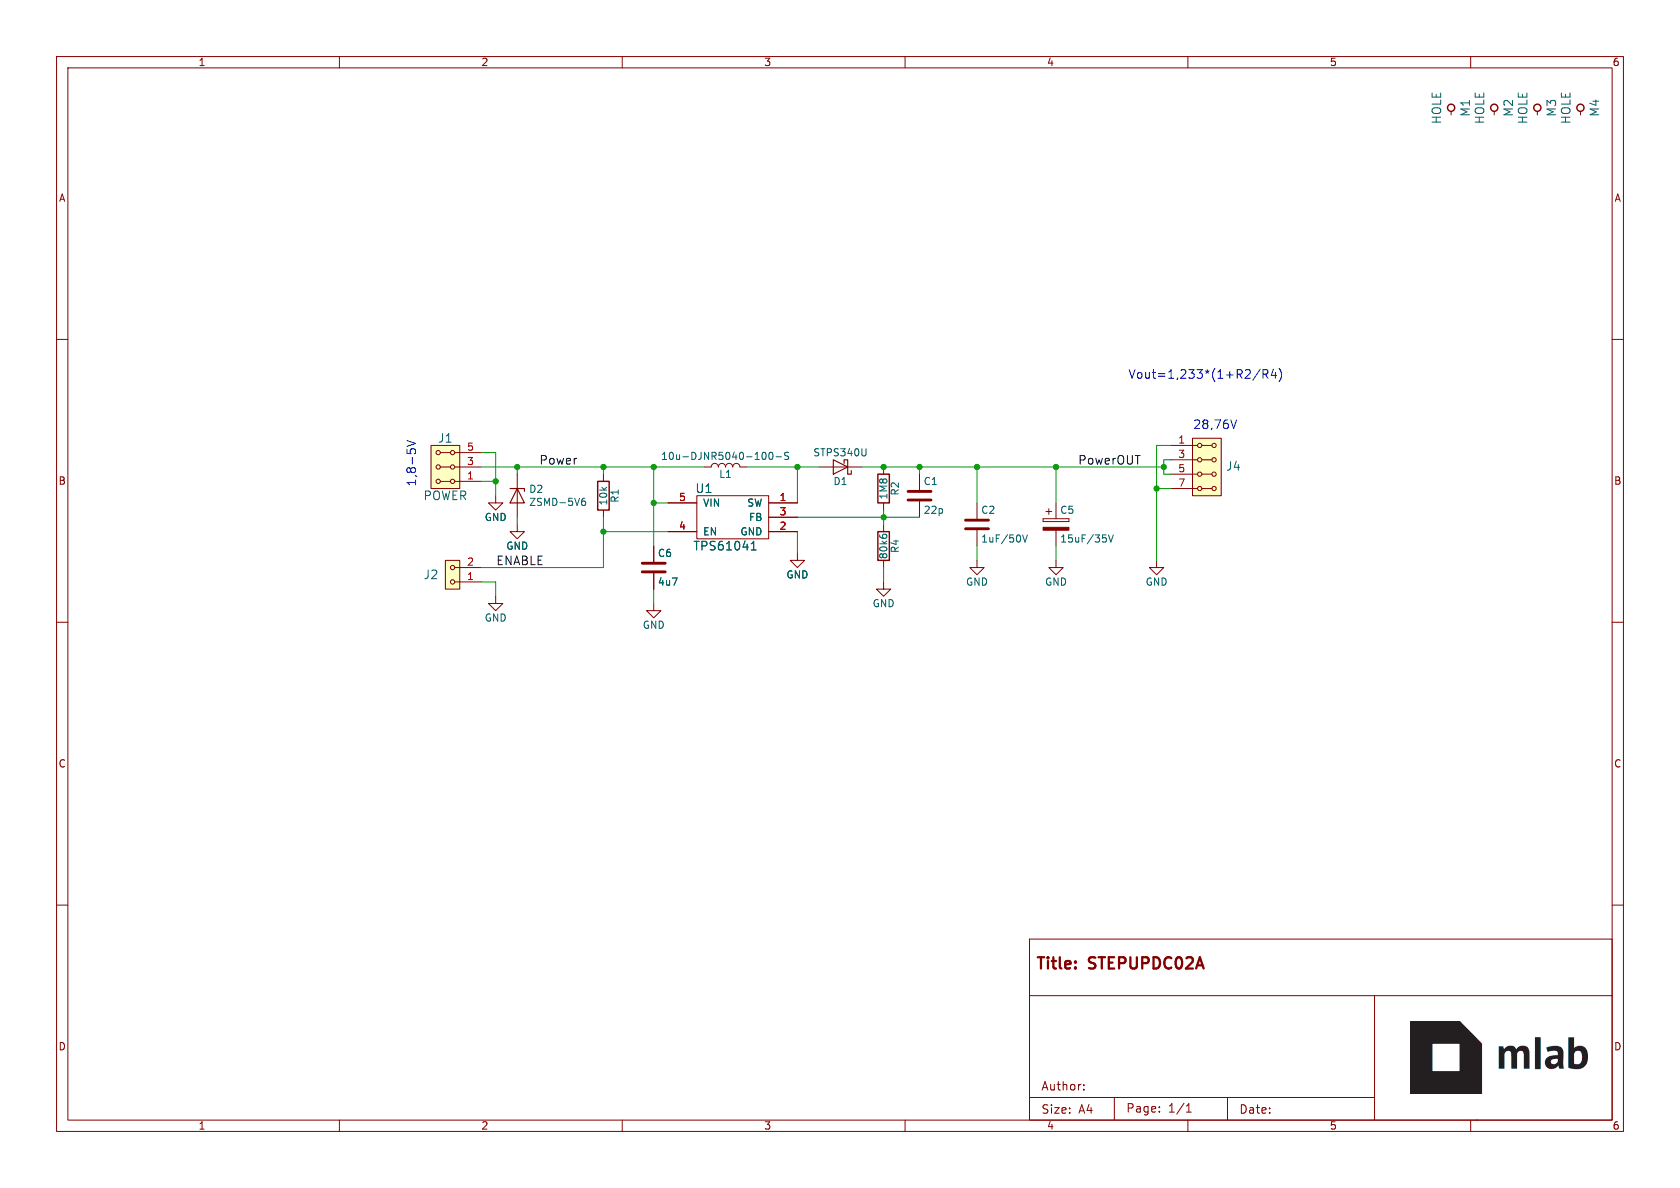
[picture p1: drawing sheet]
(kicad_sch (version 20211123) (generator eeschema)

 (paper "A4")

 (title_block
  (title "STEPUPDC02A"))

 (lib_symbols
  (symbol "MLAB_HEADER:HEADER_1x02" (pin_names (offset 1.016)) (in_bom yes) (on_board yes)
   (property "Reference" "J" (id 0) (at 0 -3.81 0) (effects (font (size 1.524 1.524))))
   (property "Value" "MLAB_HEADER_HEADER_1x02" (id 1) (at 0 3.81 0) (effects (font (size 1.524 1.524))))
   (property "Footprint" "" (id 2) (at 0 1.27 0) (effects (font (size 1.524 1.524))))
   (property "Datasheet" "" (id 3) (at 0 1.27 0) (effects (font (size 1.524 1.524))))
   (symbol "HEADER_1x02_0_1"
    (rectangle (start -1.27 2.54) (end 1.27 -2.54) (stroke (width 0) (type default) (color 0 0 0 0)) (fill (type background)))
    (circle (center 0 -1.27) (radius 0.381) (stroke (width 0) (type default) (color 0 0 0 0)) (fill (type none)))
    (polyline (pts (xy -1.27 -1.27) (xy -0.381 -1.27)) (stroke (width 0) (type default) (color 0 0 0 0)) (fill (type none)))
    (polyline (pts (xy -1.27 1.27) (xy -0.381 1.27)) (stroke (width 0) (type default) (color 0 0 0 0)) (fill (type none)))
    (circle (center 0 1.27) (radius 0.381) (stroke (width 0) (type default) (color 0 0 0 0)) (fill (type none))))
   (symbol "HEADER_1x02_1_1"
    (pin input line (at -5.08 1.27 0) (length 3.81) (name "~" (effects (font (size 1.27 1.27)))) (number "1" (effects (font (size 1.27 1.27)))))
    (pin input line (at -5.08 -1.27 0) (length 3.81) (name "~" (effects (font (size 1.27 1.27)))) (number "2" (effects (font (size 1.27 1.27)))))))
  (symbol "MLAB_HEADER:HEADER_2x04_PARALLEL" (pin_names (offset 1.016)) (in_bom yes) (on_board yes)
   (property "Reference" "J" (id 0) (at 0 -6.35 0) (effects (font (size 1.524 1.524))))
   (property "Value" "MLAB_HEADER_HEADER_2x04_PARALLEL" (id 1) (at 0 6.35 0) (effects (font (size 1.524 1.524))))
   (property "Footprint" "" (id 2) (at 0 3.81 0) (effects (font (size 1.524 1.524))))
   (property "Datasheet" "" (id 3) (at 0 3.81 0) (effects (font (size 1.524 1.524))))
   (symbol "HEADER_2x04_PARALLEL_0_1"
    (rectangle (start -2.54 5.08) (end 2.54 -5.08) (stroke (width 0) (type default) (color 0 0 0 0)) (fill (type background)))
    (circle (center -1.27 -3.81) (radius 0.381) (stroke (width 0) (type default) (color 0 0 0 0)) (fill (type none)))
    (circle (center -1.27 -1.27) (radius 0.381) (stroke (width 0) (type default) (color 0 0 0 0)) (fill (type none)))
    (circle (center -1.27 1.27) (radius 0.381) (stroke (width 0) (type default) (color 0 0 0 0)) (fill (type none)))
    (circle (center -1.27 3.81) (radius 0.381) (stroke (width 0) (type default) (color 0 0 0 0)) (fill (type none)))
    (polyline (pts (xy -1.651 -3.81) (xy -2.54 -3.81)) (stroke (width 0) (type default) (color 0 0 0 0)) (fill (type none)))
    (polyline (pts (xy -1.651 -1.27) (xy -2.54 -1.27)) (stroke (width 0) (type default) (color 0 0 0 0)) (fill (type none)))
    (polyline (pts (xy -1.651 1.27) (xy -2.54 1.27)) (stroke (width 0) (type default) (color 0 0 0 0)) (fill (type none)))
    (polyline (pts (xy -1.651 3.81) (xy -2.54 3.81)) (stroke (width 0) (type default) (color 0 0 0 0)) (fill (type none)))
    (polyline (pts (xy -0.889 -3.81) (xy 0.889 -3.81)) (stroke (width 0) (type default) (color 0 0 0 0)) (fill (type none)))
    (polyline (pts (xy -0.889 -1.27) (xy 0.889 -1.27)) (stroke (width 0) (type default) (color 0 0 0 0)) (fill (type none)))
    (polyline (pts (xy -0.889 1.27) (xy 0.889 1.27)) (stroke (width 0) (type default) (color 0 0 0 0)) (fill (type none)))
    (polyline (pts (xy -0.889 3.81) (xy 0.889 3.81)) (stroke (width 0) (type default) (color 0 0 0 0)) (fill (type none)))
    (circle (center 1.27 -3.81) (radius 0.381) (stroke (width 0) (type default) (color 0 0 0 0)) (fill (type none)))
    (circle (center 1.27 -1.27) (radius 0.381) (stroke (width 0) (type default) (color 0 0 0 0)) (fill (type none)))
    (circle (center 1.27 1.27) (radius 0.381) (stroke (width 0) (type default) (color 0 0 0 0)) (fill (type none)))
    (circle (center 1.27 3.81) (radius 0.381) (stroke (width 0) (type default) (color 0 0 0 0)) (fill (type none))))
   (symbol "HEADER_2x04_PARALLEL_1_1"
    (pin input line (at -6.35 3.81 0) (length 3.81) (name "~" (effects (font (size 1.27 1.27)))) (number "1" (effects (font (size 1.27 1.27)))))
    (pin input line (at -6.35 3.81 0) (length 3.81) hide (name "~" (effects (font (size 1.27 1.27)))) (number "2" (effects (font (size 1.27 1.27)))))
    (pin input line (at -6.35 1.27 0) (length 3.81) (name "~" (effects (font (size 1.27 1.27)))) (number "3" (effects (font (size 1.27 1.27)))))
    (pin input line (at -6.35 1.27 0) (length 3.81) hide (name "~" (effects (font (size 1.27 1.27)))) (number "4" (effects (font (size 1.27 1.27)))))
    (pin input line (at -6.35 -1.27 0) (length 3.81) (name "~" (effects (font (size 1.27 1.27)))) (number "5" (effects (font (size 1.27 1.27)))))
    (pin input line (at -6.35 -1.27 0) (length 3.81) hide (name "~" (effects (font (size 1.27 1.27)))) (number "6" (effects (font (size 1.27 1.27)))))
    (pin input line (at -6.35 -3.81 0) (length 3.81) (name "~" (effects (font (size 1.27 1.27)))) (number "7" (effects (font (size 1.27 1.27)))))
    (pin input line (at -6.35 -3.81 0) (length 3.81) hide (name "~" (effects (font (size 1.27 1.27)))) (number "8" (effects (font (size 1.27 1.27)))))))
  (symbol "STEPUPDC02A-rescue:HEADER_2x03_PARALLEL" (pin_names (offset 1.016)) (in_bom yes) (on_board yes)
   (property "Reference" "J" (id 0) (at 0 -5.08 0) (effects (font (size 1.524 1.524))))
   (property "Value" "HEADER_2x03_PARALLEL" (id 1) (at 0 5.08 0) (effects (font (size 1.524 1.524))))
   (property "Footprint" "" (id 2) (at 0 2.54 0) (effects (font (size 1.524 1.524))))
   (property "Datasheet" "" (id 3) (at 0 2.54 0) (effects (font (size 1.524 1.524))))
   (symbol "HEADER_2x03_PARALLEL_0_1"
    (rectangle (start -2.54 3.81) (end 2.54 -3.81) (stroke (width 0) (type default) (color 0 0 0 0)) (fill (type background)))
    (circle (center -1.27 -2.54) (radius 0.381) (stroke (width 0) (type default) (color 0 0 0 0)) (fill (type none)))
    (circle (center -1.27 0) (radius 0.381) (stroke (width 0) (type default) (color 0 0 0 0)) (fill (type none)))
    (circle (center -1.27 2.54) (radius 0.381) (stroke (width 0) (type default) (color 0 0 0 0)) (fill (type none)))
    (polyline (pts (xy -1.651 -2.54) (xy -2.54 -2.54)) (stroke (width 0) (type default) (color 0 0 0 0)) (fill (type none)))
    (polyline (pts (xy -1.651 0) (xy -2.54 0)) (stroke (width 0) (type default) (color 0 0 0 0)) (fill (type none)))
    (polyline (pts (xy -1.651 2.54) (xy -2.54 2.54)) (stroke (width 0) (type default) (color 0 0 0 0)) (fill (type none)))
    (polyline (pts (xy -0.889 -2.54) (xy 0.889 -2.54)) (stroke (width 0) (type default) (color 0 0 0 0)) (fill (type none)))
    (polyline (pts (xy -0.889 0) (xy 0.889 0)) (stroke (width 0) (type default) (color 0 0 0 0)) (fill (type none)))
    (polyline (pts (xy -0.889 2.54) (xy 0.889 2.54)) (stroke (width 0) (type default) (color 0 0 0 0)) (fill (type none)))
    (circle (center 1.27 -2.54) (radius 0.381) (stroke (width 0) (type default) (color 0 0 0 0)) (fill (type none)))
    (circle (center 1.27 0) (radius 0.381) (stroke (width 0) (type default) (color 0 0 0 0)) (fill (type none)))
    (circle (center 1.27 2.54) (radius 0.381) (stroke (width 0) (type default) (color 0 0 0 0)) (fill (type none))))
   (symbol "HEADER_2x03_PARALLEL_1_1"
    (pin input line (at -6.35 2.54 0) (length 3.81) (name "~" (effects (font (size 1.27 1.27)))) (number "1" (effects (font (size 1.27 1.27)))))
    (pin input line (at -6.35 2.54 0) (length 3.81) hide (name "~" (effects (font (size 1.27 1.27)))) (number "2" (effects (font (size 1.27 1.27)))))
    (pin input line (at -6.35 0 0) (length 3.81) (name "~" (effects (font (size 1.27 1.27)))) (number "3" (effects (font (size 1.27 1.27)))))
    (pin input line (at -6.35 0 0) (length 3.81) hide (name "~" (effects (font (size 1.27 1.27)))) (number "4" (effects (font (size 1.27 1.27)))))
    (pin input line (at -6.35 -2.54 0) (length 3.81) (name "~" (effects (font (size 1.27 1.27)))) (number "5" (effects (font (size 1.27 1.27)))))
    (pin input line (at -6.35 -2.54 0) (length 3.81) hide (name "~" (effects (font (size 1.27 1.27)))) (number "6" (effects (font (size 1.27 1.27)))))))
  (symbol "STEPUPDC02A-rescue:HOLE" (pin_numbers hide) (pin_names (offset 1.016) hide) (in_bom yes) (on_board yes)
   (property "Reference" "M" (id 0) (at 0 2.54 0) (effects (font (size 1.524 1.524))))
   (property "Value" "HOLE" (id 1) (at 0 -2.54 0) (effects (font (size 1.524 1.524))))
   (property "Footprint" "" (id 2) (at 0 0 0) (effects (font (size 1.524 1.524))))
   (property "Datasheet" "" (id 3) (at 0 0 0) (effects (font (size 1.524 1.524))))
   (symbol "HOLE_0_1"
    (circle (center 0 0) (radius 0.635) (stroke (width 0.254) (type default) (color 0 0 0 0)) (fill (type none))))
   (symbol "HOLE_1_1"
    (pin input line (at 1.27 0 180) (length 0.635) (name "~" (effects (font (size 1.27 1.27)))) (number "1" (effects (font (size 1.27 1.27)))))))
  (symbol "device:C" (pin_numbers hide) (pin_names (offset 0.254)) (in_bom yes) (on_board yes)
   (property "Reference" "C" (id 0) (at 0.635 2.54 0) (effects (font (size 1.27 1.27)) (justify left)))
   (property "Value" "device_C" (id 1) (at 0.635 -2.54 0) (effects (font (size 1.27 1.27)) (justify left)))
   (property "Footprint" "" (id 2) (at 0.9652 -3.81 0) (effects (font (size 1.27 1.27)) hide))
   (property "Datasheet" "" (id 3) (at 0 0 0) (effects (font (size 1.27 1.27)) hide))
   (symbol "C_0_1"
    (polyline (pts (xy -2.032 -0.762) (xy 2.032 -0.762)) (stroke (width 0.508) (type default) (color 0 0 0 0)) (fill (type none)))
    (polyline (pts (xy -2.032 0.762) (xy 2.032 0.762)) (stroke (width 0.508) (type default) (color 0 0 0 0)) (fill (type none))))
   (symbol "C_1_1"
    (pin passive line (at 0 3.81 270) (length 2.794) (name "~" (effects (font (size 1.27 1.27)))) (number "1" (effects (font (size 1.27 1.27)))))
    (pin passive line (at 0 -3.81 90) (length 2.794) (name "~" (effects (font (size 1.27 1.27)))) (number "2" (effects (font (size 1.27 1.27)))))))
  (symbol "device:CP" (pin_numbers hide) (pin_names (offset 0.254)) (in_bom yes) (on_board yes)
   (property "Reference" "C" (id 0) (at 0.635 2.54 0) (effects (font (size 1.27 1.27)) (justify left)))
   (property "Value" "device_CP" (id 1) (at 0.635 -2.54 0) (effects (font (size 1.27 1.27)) (justify left)))
   (property "Footprint" "" (id 2) (at 0.9652 -3.81 0) (effects (font (size 1.27 1.27)) hide))
   (property "Datasheet" "" (id 3) (at 0 0 0) (effects (font (size 1.27 1.27)) hide))
   (symbol "CP_0_1"
    (rectangle (start -2.286 0.508) (end -2.286 1.016) (stroke (width 0) (type default) (color 0 0 0 0)) (fill (type none)))
    (rectangle (start -2.286 0.508) (end 2.286 0.508) (stroke (width 0) (type default) (color 0 0 0 0)) (fill (type none)))
    (polyline (pts (xy -1.778 2.286) (xy -0.762 2.286)) (stroke (width 0) (type default) (color 0 0 0 0)) (fill (type none)))
    (polyline (pts (xy -1.27 2.794) (xy -1.27 1.778)) (stroke (width 0) (type default) (color 0 0 0 0)) (fill (type none)))
    (rectangle (start 2.286 -0.508) (end -2.286 -1.016) (stroke (width 0) (type default) (color 0 0 0 0)) (fill (type outline)))
    (rectangle (start 2.286 1.016) (end -2.286 1.016) (stroke (width 0) (type default) (color 0 0 0 0)) (fill (type none)))
    (rectangle (start 2.286 1.016) (end 2.286 0.508) (stroke (width 0) (type default) (color 0 0 0 0)) (fill (type none))))
   (symbol "CP_1_1"
    (pin passive line (at 0 3.81 270) (length 2.794) (name "~" (effects (font (size 1.27 1.27)))) (number "1" (effects (font (size 1.27 1.27)))))
    (pin passive line (at 0 -3.81 90) (length 2.794) (name "~" (effects (font (size 1.27 1.27)))) (number "2" (effects (font (size 1.27 1.27)))))))
  (symbol "device:D_Schottky" (pin_numbers hide) (pin_names (offset 1.016) hide) (in_bom yes) (on_board yes)
   (property "Reference" "D" (id 0) (at 0 2.54 0) (effects (font (size 1.27 1.27))))
   (property "Value" "device_D_Schottky" (id 1) (at 0 -2.54 0) (effects (font (size 1.27 1.27))))
   (property "Footprint" "" (id 2) (at 0 0 0) (effects (font (size 1.27 1.27)) hide))
   (property "Datasheet" "" (id 3) (at 0 0 0) (effects (font (size 1.27 1.27)) hide))
   (symbol "D_Schottky_0_1"
    (polyline (pts (xy 1.27 0) (xy -1.27 0)) (stroke (width 0) (type default) (color 0 0 0 0)) (fill (type none)))
    (polyline (pts (xy 1.27 1.27) (xy 1.27 -1.27) (xy -1.27 0) (xy 1.27 1.27)) (stroke (width 0.2032) (type default) (color 0 0 0 0)) (fill (type none)))
    (polyline (pts (xy -1.905 0.635) (xy -1.905 1.27) (xy -1.27 1.27) (xy -1.27 -1.27) (xy -0.635 -1.27) (xy -0.635 -0.635)) (stroke (width 0.2032) (type default) (color 0 0 0 0)) (fill (type none))))
   (symbol "D_Schottky_1_1"
    (pin passive line (at -3.81 0 0) (length 2.54) (name "K" (effects (font (size 1.27 1.27)))) (number "1" (effects (font (size 1.27 1.27)))))
    (pin passive line (at 3.81 0 180) (length 2.54) (name "A" (effects (font (size 1.27 1.27)))) (number "2" (effects (font (size 1.27 1.27)))))))
  (symbol "device:D_Zener" (pin_numbers hide) (pin_names (offset 1.016) hide) (in_bom yes) (on_board yes)
   (property "Reference" "D" (id 0) (at 0 2.54 0) (effects (font (size 1.27 1.27))))
   (property "Value" "device_D_Zener" (id 1) (at 0 -2.54 0) (effects (font (size 1.27 1.27))))
   (property "Footprint" "" (id 2) (at 0 0 0) (effects (font (size 1.27 1.27)) hide))
   (property "Datasheet" "" (id 3) (at 0 0 0) (effects (font (size 1.27 1.27)) hide))
   (symbol "D_Zener_0_1"
    (polyline (pts (xy 1.27 0) (xy -1.27 0)) (stroke (width 0) (type default) (color 0 0 0 0)) (fill (type none)))
    (polyline (pts (xy -1.27 -1.27) (xy -1.27 1.27) (xy -0.762 1.27)) (stroke (width 0.2032) (type default) (color 0 0 0 0)) (fill (type none)))
    (polyline (pts (xy 1.27 -1.27) (xy 1.27 1.27) (xy -1.27 0) (xy 1.27 -1.27)) (stroke (width 0.2032) (type default) (color 0 0 0 0)) (fill (type none))))
   (symbol "D_Zener_1_1"
    (pin passive line (at -3.81 0 0) (length 2.54) (name "K" (effects (font (size 1.27 1.27)))) (number "1" (effects (font (size 1.27 1.27)))))
    (pin passive line (at 3.81 0 180) (length 2.54) (name "A" (effects (font (size 1.27 1.27)))) (number "2" (effects (font (size 1.27 1.27)))))))
  (symbol "device:L" (pin_numbers hide) (pin_names (offset 1.016) hide) (in_bom yes) (on_board yes)
   (property "Reference" "L" (id 0) (at -1.27 0 90) (effects (font (size 1.27 1.27))))
   (property "Value" "device_L" (id 1) (at 1.905 0 90) (effects (font (size 1.27 1.27))))
   (property "Footprint" "" (id 2) (at 0 0 0) (effects (font (size 1.27 1.27)) hide))
   (property "Datasheet" "" (id 3) (at 0 0 0) (effects (font (size 1.27 1.27)) hide))
   (symbol "L_0_1"
    (arc (start 0 -2.54) (mid 0.635 -1.905) (end 0 -1.27) (stroke (width 0) (type default) (color 0 0 0 0)) (fill (type none)))
    (arc (start 0 -1.27) (mid 0.635 -0.635) (end 0 0) (stroke (width 0) (type default) (color 0 0 0 0)) (fill (type none)))
    (arc (start 0 0) (mid 0.635 0.635) (end 0 1.27) (stroke (width 0) (type default) (color 0 0 0 0)) (fill (type none)))
    (arc (start 0 1.27) (mid 0.635 1.905) (end 0 2.54) (stroke (width 0) (type default) (color 0 0 0 0)) (fill (type none))))
   (symbol "L_1_1"
    (pin passive line (at 0 3.81 270) (length 1.27) (name "1" (effects (font (size 1.27 1.27)))) (number "1" (effects (font (size 1.27 1.27)))))
    (pin passive line (at 0 -3.81 90) (length 1.27) (name "2" (effects (font (size 1.27 1.27)))) (number "2" (effects (font (size 1.27 1.27)))))))
  (symbol "device:R" (pin_numbers hide) (pin_names (offset 0)) (in_bom yes) (on_board yes)
   (property "Reference" "R" (id 0) (at 2.032 0 90) (effects (font (size 1.27 1.27))))
   (property "Value" "device_R" (id 1) (at 0 0 90) (effects (font (size 1.27 1.27))))
   (property "Footprint" "" (id 2) (at -1.778 0 90) (effects (font (size 1.27 1.27)) hide))
   (property "Datasheet" "" (id 3) (at 0 0 0) (effects (font (size 1.27 1.27)) hide))
   (symbol "R_0_1"
    (rectangle (start -1.016 -2.54) (end 1.016 2.54) (stroke (width 0.254) (type default) (color 0 0 0 0)) (fill (type none))))
   (symbol "R_1_1"
    (pin passive line (at 0 3.81 270) (length 1.27) (name "~" (effects (font (size 1.27 1.27)))) (number "1" (effects (font (size 1.27 1.27)))))
    (pin passive line (at 0 -3.81 90) (length 1.27) (name "~" (effects (font (size 1.27 1.27)))) (number "2" (effects (font (size 1.27 1.27)))))))
  (symbol "power1:GND" (power) (pin_names (offset 0)) (in_bom yes) (on_board yes)
   (property "Reference" "#PWR" (id 0) (at 0 -6.35 0) (effects (font (size 1.27 1.27)) hide))
   (property "Value" "power1_GND" (id 1) (at 0 -3.81 0) (effects (font (size 1.27 1.27))))
   (property "Footprint" "" (id 2) (at 0 0 0) (effects (font (size 1.27 1.27)) hide))
   (property "Datasheet" "" (id 3) (at 0 0 0) (effects (font (size 1.27 1.27)) hide))
   (symbol "GND_0_1"
    (polyline (pts (xy 0 0) (xy 0 -1.27) (xy 1.27 -1.27) (xy 0 -2.54) (xy -1.27 -1.27) (xy 0 -1.27)) (stroke (width 0) (type default) (color 0 0 0 0)) (fill (type none))))
   (symbol "GND_1_1"
    (pin power_in line (at 0 0 270) (length 0) hide (name "GND" (effects (font (size 1.27 1.27)))) (number "1" (effects (font (size 1.27 1.27)))))))
  (symbol "tps6104:TPS6104" (pin_names (offset 1.016)) (in_bom yes) (on_board yes)
   (property "Reference" "U" (id 0) (at -5.08 5.08 0) (effects (font (size 1.524 1.524))))
   (property "Value" "TPS6104" (id 1) (at -1.27 -5.08 0) (effects (font (size 1.524 1.524))))
   (property "Footprint" "" (id 2) (at 0 -1.27 0) (effects (font (size 1.524 1.524)) hide))
   (property "Datasheet" "" (id 3) (at 0 -1.27 0) (effects (font (size 1.524 1.524)) hide))
   (symbol "TPS6104_0_1"
    (rectangle (start -6.35 3.81) (end 6.35 -3.81) (stroke (width 0) (type default) (color 0 0 0 0)) (fill (type none))))
   (symbol "TPS6104_1_1"
    (pin bidirectional line (at 11.43 2.54 180) (length 5.08) (name "SW" (effects (font (size 1.27 1.27)))) (number "1" (effects (font (size 1.27 1.27)))))
    (pin power_in line (at 11.43 -2.54 180) (length 5.08) (name "GND" (effects (font (size 1.27 1.27)))) (number "2" (effects (font (size 1.27 1.27)))))
    (pin bidirectional line (at 11.43 0 180) (length 5.08) (name "FB" (effects (font (size 1.27 1.27)))) (number "3" (effects (font (size 1.27 1.27)))))
    (pin bidirectional line (at -11.43 -2.54 0) (length 5.08) (name "EN" (effects (font (size 1.27 1.27)))) (number "4" (effects (font (size 1.27 1.27)))))
    (pin power_in line (at -11.43 2.54 0) (length 5.08) (name "VIN" (effects (font (size 1.27 1.27)))) (number "5" (effects (font (size 1.27 1.27))))))))

 (junction (at 140.97 82.55) (diameter 0) (color 0 0 0 0))
 (junction (at 91.44 82.55) (diameter 0) (color 0 0 0 0))
 (junction (at 115.57 82.55) (diameter 0) (color 0 0 0 0))
 (junction (at 162.56 82.55) (diameter 0) (color 0 0 0 0))
 (junction (at 205.74 82.55) (diameter 0) (color 0 0 0 0))
 (junction (at 156.21 91.44) (diameter 0) (color 0 0 0 0))
 (junction (at 87.63 85.09) (diameter 0) (color 0 0 0 0))
 (junction (at 172.72 82.55) (diameter 0) (color 0 0 0 0))
 (junction (at 115.57 88.9) (diameter 0) (color 0 0 0 0))
 (junction (at 204.47 86.36) (diameter 0) (color 0 0 0 0))
 (junction (at 156.21 82.55) (diameter 0) (color 0 0 0 0))
 (junction (at 106.68 93.98) (diameter 0) (color 0 0 0 0))
 (junction (at 186.69 82.55) (diameter 0) (color 0 0 0 0))
 (junction (at 106.68 82.55) (diameter 0) (color 0 0 0 0))

 (wire (pts (xy 186.69 82.55) (xy 205.74 82.55)) (stroke (width 0) (type default) (color 0 0 0 0)))
 (wire (pts (xy 205.74 82.55) (xy 205.74 83.82)) (stroke (width 0) (type default) (color 0 0 0 0)))
 (wire (pts (xy 115.57 106.68) (xy 115.57 104.14)) (stroke (width 0) (type default) (color 0 0 0 0)))
 (wire (pts (xy 186.69 82.55) (xy 186.69 88.9)) (stroke (width 0) (type default) (color 0 0 0 0)))
 (wire (pts (xy 172.72 82.55) (xy 172.72 88.9)) (stroke (width 0) (type default) (color 0 0 0 0)))
 (wire (pts (xy 132.08 82.55) (xy 140.97 82.55)) (stroke (width 0) (type default) (color 0 0 0 0)))
 (wire (pts (xy 87.63 85.09) (xy 87.63 87.63)) (stroke (width 0) (type default) (color 0 0 0 0)))
 (wire (pts (xy 87.63 80.01) (xy 87.63 85.09)) (stroke (width 0) (type default) (color 0 0 0 0)))
 (wire (pts (xy 115.57 88.9) (xy 115.57 96.52)) (stroke (width 0) (type default) (color 0 0 0 0)))
 (wire (pts (xy 156.21 91.44) (xy 156.21 92.71)) (stroke (width 0) (type default) (color 0 0 0 0)))
 (wire (pts (xy 140.97 97.79) (xy 140.97 93.98)) (stroke (width 0) (type default) (color 0 0 0 0)))
 (wire (pts (xy 204.47 78.74) (xy 204.47 86.36)) (stroke (width 0) (type default) (color 0 0 0 0)))
 (wire (pts (xy 91.44 82.55) (xy 106.68 82.55)) (stroke (width 0) (type default) (color 0 0 0 0)))
 (wire (pts (xy 115.57 88.9) (xy 118.11 88.9)) (stroke (width 0) (type default) (color 0 0 0 0)))
 (wire (pts (xy 162.56 82.55) (xy 162.56 83.82)) (stroke (width 0) (type default) (color 0 0 0 0)))
 (wire (pts (xy 140.97 82.55) (xy 144.78 82.55)) (stroke (width 0) (type default) (color 0 0 0 0)))
 (wire (pts (xy 91.44 91.44) (xy 91.44 92.71)) (stroke (width 0) (type default) (color 0 0 0 0)))
 (wire (pts (xy 207.01 81.28) (xy 205.74 81.28)) (stroke (width 0) (type default) (color 0 0 0 0)))
 (wire (pts (xy 204.47 86.36) (xy 204.47 99.06)) (stroke (width 0) (type default) (color 0 0 0 0)))
 (wire (pts (xy 205.74 83.82) (xy 207.01 83.82)) (stroke (width 0) (type default) (color 0 0 0 0)))
 (wire (pts (xy 115.57 82.55) (xy 115.57 88.9)) (stroke (width 0) (type default) (color 0 0 0 0)))
 (wire (pts (xy 118.11 93.98) (xy 106.68 93.98)) (stroke (width 0) (type default) (color 0 0 0 0)))
 (wire (pts (xy 207.01 86.36) (xy 204.47 86.36)) (stroke (width 0) (type default) (color 0 0 0 0)))
 (wire (pts (xy 87.63 80.01) (xy 85.09 80.01)) (stroke (width 0) (type default) (color 0 0 0 0)))
 (wire (pts (xy 87.63 102.87) (xy 87.63 105.41)) (stroke (width 0) (type default) (color 0 0 0 0)))
 (wire (pts (xy 156.21 82.55) (xy 162.56 82.55)) (stroke (width 0) (type default) (color 0 0 0 0)))
 (wire (pts (xy 186.69 99.06) (xy 186.69 96.52)) (stroke (width 0) (type default) (color 0 0 0 0)))
 (wire (pts (xy 140.97 91.44) (xy 156.21 91.44)) (stroke (width 0) (type default) (color 0 0 0 0)))
 (wire (pts (xy 85.09 100.33) (xy 106.68 100.33)) (stroke (width 0) (type default) (color 0 0 0 0)))
 (wire (pts (xy 156.21 91.44) (xy 162.56 91.44)) (stroke (width 0) (type default) (color 0 0 0 0)))
 (wire (pts (xy 207.01 78.74) (xy 204.47 78.74)) (stroke (width 0) (type default) (color 0 0 0 0)))
 (wire (pts (xy 87.63 85.09) (xy 85.09 85.09)) (stroke (width 0) (type default) (color 0 0 0 0)))
 (wire (pts (xy 156.21 102.87) (xy 156.21 100.33)) (stroke (width 0) (type default) (color 0 0 0 0)))
 (wire (pts (xy 106.68 82.55) (xy 106.68 83.82)) (stroke (width 0) (type default) (color 0 0 0 0)))
 (wire (pts (xy 156.21 90.17) (xy 156.21 91.44)) (stroke (width 0) (type default) (color 0 0 0 0)))
 (wire (pts (xy 85.09 102.87) (xy 87.63 102.87)) (stroke (width 0) (type default) (color 0 0 0 0)))
 (wire (pts (xy 172.72 82.55) (xy 186.69 82.55)) (stroke (width 0) (type default) (color 0 0 0 0)))
 (wire (pts (xy 124.46 82.55) (xy 115.57 82.55)) (stroke (width 0) (type default) (color 0 0 0 0)))
 (wire (pts (xy 106.68 91.44) (xy 106.68 93.98)) (stroke (width 0) (type default) (color 0 0 0 0)))
 (wire (pts (xy 205.74 81.28) (xy 205.74 82.55)) (stroke (width 0) (type default) (color 0 0 0 0)))
 (wire (pts (xy 172.72 96.52) (xy 172.72 99.06)) (stroke (width 0) (type default) (color 0 0 0 0)))
 (wire (pts (xy 162.56 82.55) (xy 172.72 82.55)) (stroke (width 0) (type default) (color 0 0 0 0)))
 (wire (pts (xy 106.68 93.98) (xy 106.68 100.33)) (stroke (width 0) (type default) (color 0 0 0 0)))
 (wire (pts (xy 85.09 82.55) (xy 91.44 82.55)) (stroke (width 0) (type default) (color 0 0 0 0)))
 (wire (pts (xy 106.68 82.55) (xy 115.57 82.55)) (stroke (width 0) (type default) (color 0 0 0 0)))
 (wire (pts (xy 152.4 82.55) (xy 156.21 82.55)) (stroke (width 0) (type default) (color 0 0 0 0)))
 (wire (pts (xy 91.44 83.82) (xy 91.44 82.55)) (stroke (width 0) (type default) (color 0 0 0 0)))
 (wire (pts (xy 140.97 88.9) (xy 140.97 82.55)) (stroke (width 0) (type default) (color 0 0 0 0)))

 (text "Vout=1,233*(1+R2/R4)" (at 199.39 67.31 0) (effects (font (size 1.524 1.524)) (justify left bottom)))
 (text "28,76V" (at 210.82 76.2 0) (effects (font (size 1.524 1.524)) (justify left bottom)))
 (text "1,8-5V" (at 73.66 86.36 90) (effects (font (size 1.524 1.524)) (justify left bottom)))

 (label "ENABLE" (at 87.63 100.33 0) (effects (font (size 1.524 1.524)) (justify left bottom)))
 (label "Power" (at 95.25 82.55 0) (effects (font (size 1.524 1.524)) (justify left bottom)))
 (label "PowerOUT" (at 190.5 82.55 0) (effects (font (size 1.524 1.524)) (justify left bottom)))

 (symbol (lib_id "STEPUPDC02A-rescue:HEADER_2x03_PARALLEL") (at 78.74 82.55 180) (unit 1) (in_bom yes) (on_board yes)
  (property "Reference" "J1" (id 0) (at 78.74 77.47 0) (effects (font (size 1.524 1.524))))
  (property "Value" "POWER" (id 1) (at 78.74 87.63 0) (effects (font (size 1.524 1.524))))
  (property "Footprint" "Mlab_Pin_Headers:Straight_2x03" (id 2) (at 78.74 85.09 0) (effects (font (size 1.524 1.524)) hide))
  (property "Datasheet" "" (id 3) (at 78.74 85.09 0) (effects (font (size 1.524 1.524)))) (pin "1") (pin "2") (pin "3") (pin "4") (pin "5") (pin "6"))

 (symbol (lib_id "power1:GND") (at 87.63 87.63 0) (unit 1) (in_bom yes) (on_board yes)
  (property "Reference" "#PWR03" (id 0) (at 87.63 93.98 0) (effects (font (size 1.27 1.27)) hide))
  (property "Value" "GND" (id 1) (at 87.63 91.44 0))
  (property "Footprint" "" (id 2) (at 87.63 87.63 0))
  (property "Datasheet" "" (id 3) (at 87.63 87.63 0)) (pin "1"))

 (symbol (lib_id "tps6104:TPS6104") (at 129.54 91.44 0) (unit 1) (in_bom yes) (on_board yes)
  (property "Reference" "U1" (id 0) (at 124.46 86.36 0) (effects (font (size 1.524 1.524))))
  (property "Value" "TPS61041" (id 1) (at 128.27 96.52 0) (effects (font (size 1.524 1.524))))
  (property "Footprint" "Package_TO_SOT_SMD:SOT-23-5_HandSoldering" (id 2) (at 129.54 92.71 0) (effects (font (size 1.524 1.524)) hide))
  (property "Datasheet" "" (id 3) (at 129.54 92.71 0) (effects (font (size 1.524 1.524)) hide))
  (property "UST_ID" "5c70984612875079b91f8a0e" (id 4) (at 129.54 91.44 0) (effects (font (size 1.27 1.27)) hide)) (pin "1") (pin "2") (pin "3") (pin "4") (pin "5"))

 (symbol (lib_id "device:C") (at 115.57 100.33 0) (unit 1) (in_bom yes) (on_board yes)
  (property "Reference" "C6" (id 0) (at 116.205 97.79 0) (effects (font (size 1.27 1.27)) (justify left)))
  (property "Value" "4u7" (id 1) (at 116.205 102.87 0) (effects (font (size 1.27 1.27)) (justify left)))
  (property "Footprint" "Mlab_R:SMD-0805" (id 2) (at 116.5352 104.14 0) (effects (font (size 1.27 1.27)) hide))
  (property "Datasheet" "" (id 3) (at 115.57 100.33 0))
  (property "UST_ID" "5c70984712875079b91f8b52" (id 4) (at 115.57 100.33 0) (effects (font (size 1.27 1.27)) hide)) (pin "1") (pin "2"))

 (symbol (lib_id "power1:GND") (at 115.57 106.68 0) (unit 1) (in_bom yes) (on_board yes)
  (property "Reference" "#PWR018" (id 0) (at 115.57 113.03 0) (effects (font (size 1.27 1.27)) hide))
  (property "Value" "GND" (id 1) (at 115.57 110.49 0))
  (property "Footprint" "" (id 2) (at 115.57 106.68 0))
  (property "Datasheet" "" (id 3) (at 115.57 106.68 0)) (pin "1"))

 (symbol (lib_id "power1:GND") (at 140.97 97.79 0) (unit 1) (in_bom yes) (on_board yes)
  (property "Reference" "#PWR019" (id 0) (at 140.97 104.14 0) (effects (font (size 1.27 1.27)) hide))
  (property "Value" "GND" (id 1) (at 140.97 101.6 0))
  (property "Footprint" "" (id 2) (at 140.97 97.79 0))
  (property "Datasheet" "" (id 3) (at 140.97 97.79 0)) (pin "1"))

 (symbol (lib_id "device:L") (at 128.27 82.55 90) (unit 1) (in_bom yes) (on_board yes)
  (property "Reference" "L1" (id 0) (at 128.27 83.82 90))
  (property "Value" "10u-DJNR5040-100-S" (id 1) (at 128.27 80.645 90))
  (property "Footprint" "Mlab_L:DJNR5040" (id 2) (at 128.27 82.55 0) (effects (font (size 1.27 1.27)) hide))
  (property "Datasheet" "" (id 3) (at 128.27 82.55 0))
  (property "UST_ID" "5c70984412875079b91f882a" (id 4) (at 128.27 82.55 90) (effects (font (size 1.27 1.27)) hide)) (pin "1") (pin "2"))

 (symbol (lib_id "device:D_Schottky") (at 148.59 82.55 180) (unit 1) (in_bom yes) (on_board yes)
  (property "Reference" "D1" (id 0) (at 148.59 85.09 0))
  (property "Value" "STPS340U" (id 1) (at 148.59 80.01 0))
  (property "Footprint" "Diode_SMD:D_SMB" (id 2) (at 148.59 82.55 0) (effects (font (size 1.27 1.27)) hide))
  (property "Datasheet" "" (id 3) (at 148.59 82.55 0))
  (property "UST_ID" "5c70984512875079b91f88ba" (id 4) (at 148.59 82.55 0) (effects (font (size 1.27 1.27)) hide)) (pin "1") (pin "2"))

 (symbol (lib_id "device:R") (at 156.21 86.36 0) (unit 1) (in_bom yes) (on_board yes)
  (property "Reference" "R2" (id 0) (at 158.242 86.36 90))
  (property "Value" "1M8" (id 1) (at 156.21 86.36 90))
  (property "Footprint" "Mlab_R:SMD-0805" (id 2) (at 154.432 86.36 90) (effects (font (size 1.27 1.27)) hide))
  (property "Datasheet" "" (id 3) (at 156.21 86.36 0))
  (property "UST_ID" "5c70984712875079b91f8aab" (id 4) (at 156.21 86.36 90) (effects (font (size 1.27 1.27)) hide)) (pin "1") (pin "2"))

 (symbol (lib_id "device:R") (at 156.21 96.52 0) (unit 1) (in_bom yes) (on_board yes)
  (property "Reference" "R4" (id 0) (at 158.242 96.52 90))
  (property "Value" "80k6" (id 1) (at 156.21 96.52 90))
  (property "Footprint" "Mlab_R:SMD-0805" (id 2) (at 154.432 96.52 90) (effects (font (size 1.27 1.27)) hide))
  (property "Datasheet" "" (id 3) (at 156.21 96.52 0))
  (property "UST_ID" "5cb467d31287500e61c242d2" (id 4) (at 156.21 96.52 90) (effects (font (size 1.27 1.27)) hide)) (pin "1") (pin "2"))

 (symbol (lib_id "power1:GND") (at 156.21 102.87 0) (unit 1) (in_bom yes) (on_board yes)
  (property "Reference" "#PWR020" (id 0) (at 156.21 109.22 0) (effects (font (size 1.27 1.27)) hide))
  (property "Value" "GND" (id 1) (at 156.21 106.68 0))
  (property "Footprint" "" (id 2) (at 156.21 102.87 0))
  (property "Datasheet" "" (id 3) (at 156.21 102.87 0)) (pin "1"))

 (symbol (lib_id "device:C") (at 162.56 87.63 0) (unit 1) (in_bom yes) (on_board yes)
  (property "Reference" "C1" (id 0) (at 163.195 85.09 0) (effects (font (size 1.27 1.27)) (justify left)))
  (property "Value" "22p" (id 1) (at 163.195 90.17 0) (effects (font (size 1.27 1.27)) (justify left)))
  (property "Footprint" "Mlab_R:SMD-0805" (id 2) (at 163.5252 91.44 0) (effects (font (size 1.27 1.27)) hide))
  (property "Datasheet" "" (id 3) (at 162.56 87.63 0))
  (property "UST_ID" "5c70984712875079b91f8b34" (id 4) (at 162.56 87.63 0) (effects (font (size 1.27 1.27)) hide)) (pin "1") (pin "2"))

 (symbol (lib_id "power1:GND") (at 186.69 99.06 0) (unit 1) (in_bom yes) (on_board yes)
  (property "Reference" "#PWR021" (id 0) (at 186.69 105.41 0) (effects (font (size 1.27 1.27)) hide))
  (property "Value" "GND" (id 1) (at 186.69 102.87 0))
  (property "Footprint" "" (id 2) (at 186.69 99.06 0))
  (property "Datasheet" "" (id 3) (at 186.69 99.06 0)) (pin "1"))

 (symbol (lib_id "STEPUPDC02A-rescue:HOLE") (at 256.54 19.05 270) (unit 1) (in_bom yes) (on_board yes)
  (property "Reference" "M1" (id 0) (at 259.08 19.05 0) (effects (font (size 1.524 1.524))))
  (property "Value" "HOLE" (id 1) (at 254 19.05 0) (effects (font (size 1.524 1.524))))
  (property "Footprint" "Mlab_Mechanical:MountingHole_3mm" (id 2) (at 256.54 19.05 0) (effects (font (size 1.524 1.524)) hide))
  (property "Datasheet" "" (id 3) (at 256.54 19.05 0) (effects (font (size 1.524 1.524)))) (pin "1"))

 (symbol (lib_id "STEPUPDC02A-rescue:HOLE") (at 264.16 19.05 270) (unit 1) (in_bom yes) (on_board yes)
  (property "Reference" "M2" (id 0) (at 266.7 19.05 0) (effects (font (size 1.524 1.524))))
  (property "Value" "HOLE" (id 1) (at 261.62 19.05 0) (effects (font (size 1.524 1.524))))
  (property "Footprint" "Mlab_Mechanical:MountingHole_3mm" (id 2) (at 264.16 19.05 0) (effects (font (size 1.524 1.524)) hide))
  (property "Datasheet" "" (id 3) (at 264.16 19.05 0) (effects (font (size 1.524 1.524)))) (pin "1"))

 (symbol (lib_id "STEPUPDC02A-rescue:HOLE") (at 271.78 19.05 270) (unit 1) (in_bom yes) (on_board yes)
  (property "Reference" "M3" (id 0) (at 274.32 19.05 0) (effects (font (size 1.524 1.524))))
  (property "Value" "HOLE" (id 1) (at 269.24 19.05 0) (effects (font (size 1.524 1.524))))
  (property "Footprint" "Mlab_Mechanical:MountingHole_3mm" (id 2) (at 271.78 19.05 0) (effects (font (size 1.524 1.524)) hide))
  (property "Datasheet" "" (id 3) (at 271.78 19.05 0) (effects (font (size 1.524 1.524)))) (pin "1"))

 (symbol (lib_id "STEPUPDC02A-rescue:HOLE") (at 279.4 19.05 270) (unit 1) (in_bom yes) (on_board yes)
  (property "Reference" "M4" (id 0) (at 281.94 19.05 0) (effects (font (size 1.524 1.524))))
  (property "Value" "HOLE" (id 1) (at 276.86 19.05 0) (effects (font (size 1.524 1.524))))
  (property "Footprint" "Mlab_Mechanical:MountingHole_3mm" (id 2) (at 279.4 19.05 0) (effects (font (size 1.524 1.524)) hide))
  (property "Datasheet" "" (id 3) (at 279.4 19.05 0) (effects (font (size 1.524 1.524)))) (pin "1"))

 (symbol (lib_id "device:CP") (at 186.69 92.71 0) (unit 1) (in_bom yes) (on_board yes)
  (property "Reference" "C5" (id 0) (at 187.325 90.17 0) (effects (font (size 1.27 1.27)) (justify left)))
  (property "Value" "15uF/35V" (id 1) (at 187.325 95.25 0) (effects (font (size 1.27 1.27)) (justify left)))
  (property "Footprint" "Mlab_C:TantalC_SizeC_Reflow" (id 2) (at 187.6552 96.52 0) (effects (font (size 1.27 1.27)) hide))
  (property "Datasheet" "" (id 3) (at 186.69 92.71 0))
  (property "UST_ID" "5c70984812875079b91f8bac" (id 4) (at 186.69 92.71 0) (effects (font (size 1.27 1.27)) hide)) (pin "1") (pin "2"))

 (symbol (lib_id "MLAB_HEADER:HEADER_1x02") (at 80.01 101.6 180) (unit 1) (in_bom yes) (on_board yes)
  (property "Reference" "J2" (id 0) (at 76.2 101.6 0) (effects (font (size 1.524 1.524))))
  (property "Value" "HEADER_1x02" (id 1) (at 82.0674 97.0026 0) (effects (font (size 1.524 1.524)) hide))
  (property "Footprint" "Mlab_Pin_Headers:Straight_2x01" (id 2) (at 80.01 102.87 0) (effects (font (size 1.524 1.524)) hide))
  (property "Datasheet" "" (id 3) (at 80.01 102.87 0) (effects (font (size 1.524 1.524)))) (pin "1") (pin "2"))

 (symbol (lib_id "device:D_Zener") (at 91.44 87.63 270) (unit 1) (in_bom yes) (on_board yes)
  (property "Reference" "D2" (id 0) (at 93.4466 86.4616 90) (effects (font (size 1.27 1.27)) (justify left)))
  (property "Value" "ZSMD-5V6" (id 1) (at 93.4466 88.773 90) (effects (font (size 1.27 1.27)) (justify left)))
  (property "Footprint" "Diode_SMD:D_MiniMELF" (id 2) (at 91.44 87.63 0) (effects (font (size 1.27 1.27)) hide))
  (property "Datasheet" "~" (id 3) (at 91.44 87.63 0) (effects (font (size 1.27 1.27)) hide))
  (property "UST_ID" "5c70984512875079b91f88bc" (id 4) (at 91.44 87.63 0) (effects (font (size 1.27 1.27)) hide)) (pin "1") (pin "2"))

 (symbol (lib_id "power1:GND") (at 91.44 92.71 0) (unit 1) (in_bom yes) (on_board yes)
  (property "Reference" "#PWR0104" (id 0) (at 91.44 99.06 0) (effects (font (size 1.27 1.27)) hide))
  (property "Value" "GND" (id 1) (at 91.44 96.52 0))
  (property "Footprint" "" (id 2) (at 91.44 92.71 0))
  (property "Datasheet" "" (id 3) (at 91.44 92.71 0)) (pin "1"))

 (symbol (lib_id "device:R") (at 106.68 87.63 0) (unit 1) (in_bom yes) (on_board yes)
  (property "Reference" "R1" (id 0) (at 108.712 87.63 90))
  (property "Value" "10k" (id 1) (at 106.68 87.63 90))
  (property "Footprint" "Mlab_R:SMD-0805" (id 2) (at 104.902 87.63 90) (effects (font (size 1.27 1.27)) hide))
  (property "Datasheet" "" (id 3) (at 106.68 87.63 0))
  (property "UST_ID" "5c70984612875079b91f899f" (id 4) (at 106.68 87.63 0) (effects (font (size 1.27 1.27)) hide)) (pin "1") (pin "2"))

 (symbol (lib_id "power1:GND") (at 87.63 105.41 0) (unit 1) (in_bom yes) (on_board yes)
  (property "Reference" "#PWR0101" (id 0) (at 87.63 111.76 0) (effects (font (size 1.27 1.27)) hide))
  (property "Value" "GND" (id 1) (at 87.63 109.22 0))
  (property "Footprint" "" (id 2) (at 87.63 105.41 0))
  (property "Datasheet" "" (id 3) (at 87.63 105.41 0)) (pin "1"))

 (symbol (lib_id "device:C") (at 172.72 92.71 0) (unit 1) (in_bom yes) (on_board yes)
  (property "Reference" "C2" (id 0) (at 173.355 90.17 0) (effects (font (size 1.27 1.27)) (justify left)))
  (property "Value" "1uF/50V" (id 1) (at 173.355 95.25 0) (effects (font (size 1.27 1.27)) (justify left)))
  (property "Footprint" "Mlab_R:SMD-0805" (id 2) (at 173.6852 96.52 0) (effects (font (size 1.27 1.27)) hide))
  (property "Datasheet" "" (id 3) (at 172.72 92.71 0))
  (property "UST_ID" "5c70984712875079b91f8b6f" (id 4) (at 172.72 92.71 0) (effects (font (size 1.27 1.27)) hide)) (pin "1") (pin "2"))

 (symbol (lib_id "power1:GND") (at 172.72 99.06 0) (unit 1) (in_bom yes) (on_board yes)
  (property "Reference" "#PWR0102" (id 0) (at 172.72 105.41 0) (effects (font (size 1.27 1.27)) hide))
  (property "Value" "GND" (id 1) (at 172.72 102.87 0))
  (property "Footprint" "" (id 2) (at 172.72 99.06 0))
  (property "Datasheet" "" (id 3) (at 172.72 99.06 0)) (pin "1"))

 (symbol (lib_id "MLAB_HEADER:HEADER_2x04_PARALLEL") (at 213.36 82.55 0) (unit 1) (in_bom yes) (on_board yes)
  (property "Reference" "J4" (id 0) (at 216.6112 82.423 0) (effects (font (size 1.524 1.524)) (justify left)))
  (property "Value" "HEADER_2x04_PARALLEL" (id 1) (at 216.6112 83.7692 0) (effects (font (size 1.524 1.524)) (justify left) hide))
  (property "Footprint" "Mlab_Pin_Headers:Straight_2x04" (id 2) (at 213.36 78.74 0) (effects (font (size 1.524 1.524)) hide))
  (property "Datasheet" "" (id 3) (at 213.36 78.74 0) (effects (font (size 1.524 1.524)))) (pin "1") (pin "2") (pin "3") (pin "4") (pin "5") (pin "6") (pin "7") (pin "8"))

 (symbol (lib_id "power1:GND") (at 204.47 99.06 0) (unit 1) (in_bom yes) (on_board yes)
  (property "Reference" "#PWR0103" (id 0) (at 204.47 105.41 0) (effects (font (size 1.27 1.27)) hide))
  (property "Value" "GND" (id 1) (at 204.47 102.87 0))
  (property "Footprint" "" (id 2) (at 204.47 99.06 0))
  (property "Datasheet" "" (id 3) (at 204.47 99.06 0)) (pin "1"))

 (sheet_instances (path "" (page "1")))

)
